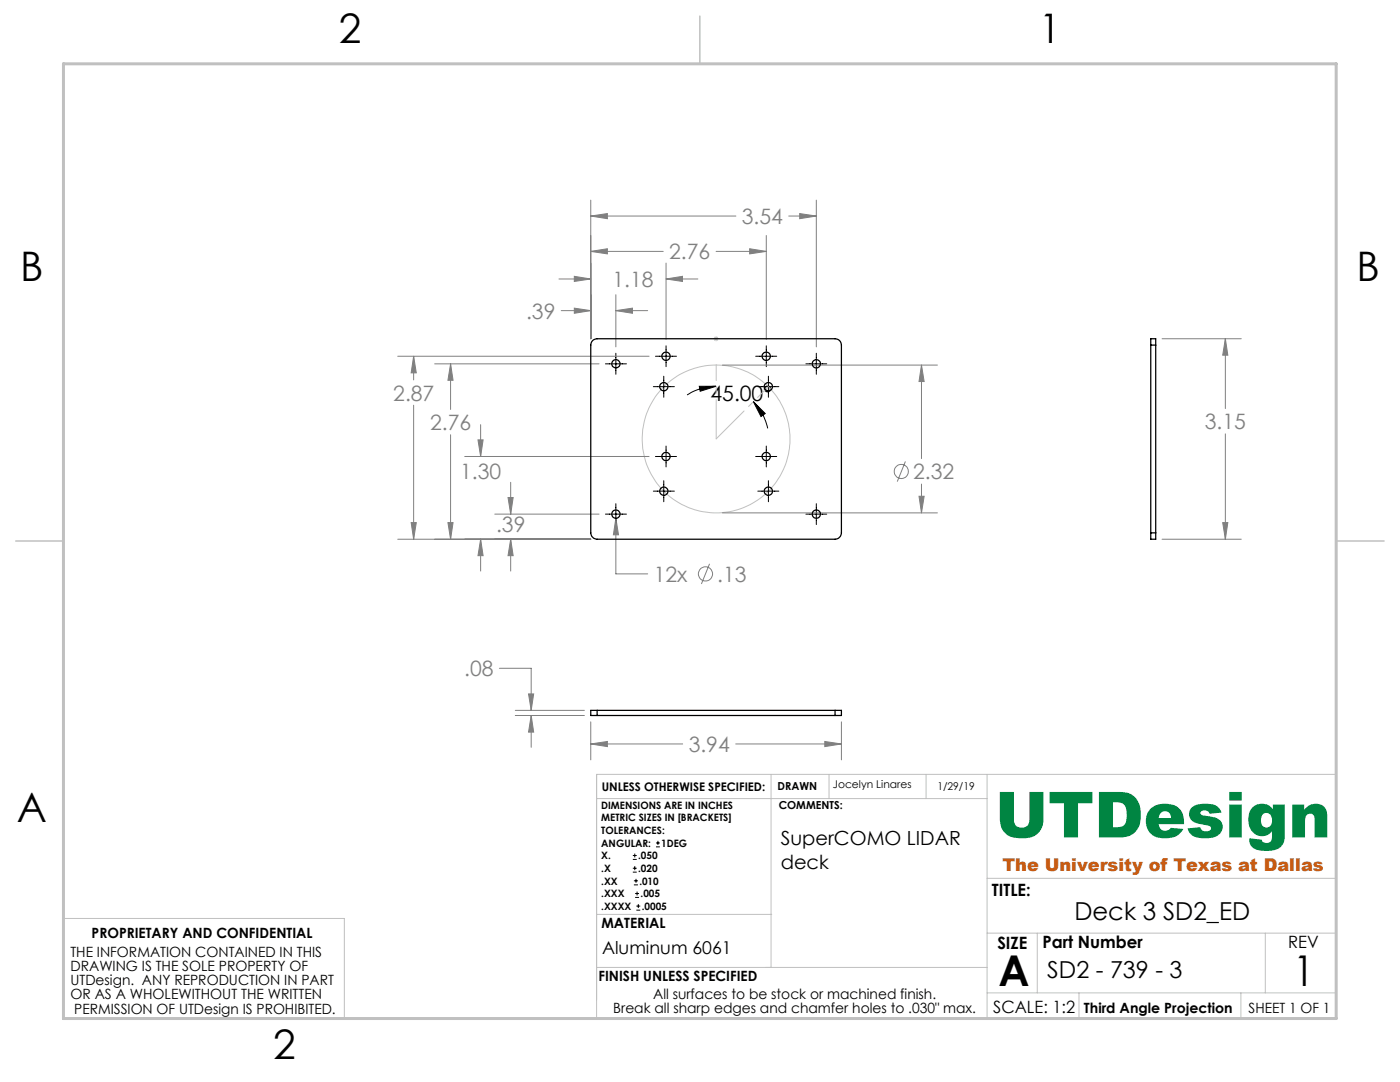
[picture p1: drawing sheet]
<svg xmlns="http://www.w3.org/2000/svg" width="279mm" height="216mm" viewBox="0 0 279 216" stroke-linecap="round" stroke-linejoin="round" font-family="sans-serif">
<g fill="none" stroke="#808080" stroke-width=".2">
<path d="M117.9 39.9v27.7M162.9 39.9v29.3M111.5 55.7h6.4M114.6 55.1l3.3 .6-3.3 .5zM117.9 50.2l3.3-.6v1.1zM117.9 43.1l3.3-.5v1zM117.9 50.2h14.5M117.9 43.1h29M122.9 58.8v10.4M132.9 55.7l3.3-.6v1.1zM132.9 52.5v15.2M132.9 55.7h6.4"/>
<path d="M142.9 50.2h10M149.6 49.6l3.3 .6-3.3 .5zM152.9 47v20.7M157.4 43.1h5.5M159.6 42.6l3.3 .5-3.3 .5zM79.4 71.1h50.1M82.6 71.1l.5 3.3h-1zM82.6 71.1v4.7M86.7 72.6h32.9M89.9 72.6l.5 3.3h-1zM89.9 72.6v9.1M112 62h5.9"/>
<path d="M114.6 61.5l3.3 .5-3.3 .5zM122.9 62l3.3-.5v1zM122.9 62h6.4M144.2 72.8h42.9M183.9 72.8l.5 3.3h-1zM183.9 72.8v18.7M231.9 67.6h15.8M244.5 67.6l.5 3.3h-1zM244.5 67.6v13.9M82.6 80.9v26.7M89.9 86.7v20.9M92.7 91.1h36.8"/>
<path d="M95.4 87.8h1l-.5 3.3zM95.9 84.7v6.4M101.4 99.3h1l-.5 3.3zM101.9 96.2v6.4M180.7 92.1l-1.6 4M183.4 99h1l-.5 3.3zM183.9 96.6v5.7M244.5 86.6v21M79.4 107.6h38.5M82.1 104.3h1l-.5 3.3zM89.4 104.3h1l-.5 3.3zM95.9 107.6l.5 3.3h-1z"/>
<path d="M95.9 107.6v6.3M98.7 102.6h20.9M101.9 107.6l.5 3.3h-1zM101.9 107.6v6.3M122.9 103.4l.5 3.3h-1zM122.9 103.4v11.1h6.4M141.6 112.5l-1.6 4M144.2 102.3h42.9M231.9 107.6h15.8M244 104.3h1l-.5 3.3zM99.7 133.3h6.3v8.4M105.5 138.5h1l-.5 3.2z"/>
<path d="M102.8 142.8h13.8M102.8 141.7h13.8M106 142.8l.5 3.3h-1zM106 142.8v6.3M117.9 148.4l3.3-.4v1zM117.9 144v7.6M117.9 148.4h18.3M146.8 148.4h21.1M164.6 148l3.3 .4-3.3 .6zM167.9 144v7.6"/>
<circle cx="179.9" cy="94.1" r="1.42"/>
<circle cx="140.8" cy="114.5" r="1.41"/>
</g>
<g fill="none" stroke="#000" stroke-width=".2">
<path d="M120.8 72.6h4.2M122.9 70.5v4.2M130.4 77.2h4.2M130.8 71.1h4.2M132.5 75.1v4.2M132.9 69v4.2M139.6 77.1h3.3l-3.2 1zM142.9 77.1a10.8 10.8 0 0 0-5.8 1.7M150.8 71.1h4.2M151.2 77.2h4.2M152.9 69v4.2M153.4 75.1v4.2"/>
<path d="M160.8 72.6h4.2M162.9 70.5v4.2M130.4 98h4.2M130.8 91.1h4.2M132.5 95.9v4.2M132.9 89v4.2M150.4 80.2l2.3 2.3-.8 .6zM150.4 80.2a10.9 10.9 0 0 1 2.8 5.3M150.8 91.1h4.2M151.2 98h4.2M152.9 89v4.2M153.4 95.9v4.2"/>
<path d="M120.8 102.6h4.2M122.9 100.5v4.2M160.8 102.6h4.2M162.9 100.5v4.2M126.3 171.5h.8M126.3 170.7h.8M126.3 174h.8M126.3 173.2h.8M126.5 176.6h.8M126.5 175.8h.8M126.7 170.3v.8M126.7 172.8v.8"/>
<path d="M126.8 179.1h.7M126.8 178.3h.7M126.9 175.4v.7M127.1 177.9v.8M130.9 169h.8M130.9 168.2h.8M131.3 167.8v.8M127 181.6h.8M127 180.8h.8M127.4 180.4v.8"/>
</g>
<g fill="none" stroke="#c0c0c0" stroke-width=".2">
<path d="M142.4 67.6h1M142.6 67.2l.7 .7M142.9 67.1v1M143.3 67.2l-.7 .7M119.1 159.3h77.9M153.9 154.5v38.5M165.5 154.5v4.8M184.8 154.5v4.8M197 154.5v48.7M266.7 154.5h-147.6v48.7M197 175.3h69.7M12.7 183.3h56v19.9"/>
<path d="M119.1 193h77.9M119.1 182.5h34.9M197 198.1h69.7M197 186.2h69.7M207 186.2v11.9M215.3 198.1v5.1M247.6 198.1v5.1M252.5 186.2v11.9M26.7 203.2h240"/>
<circle cx="142.9" cy="87.6" r="14.7"/>
</g>
<path d="M142.9 87.6l10.5-10.5M142.9 87.6v-14.9" fill="none" stroke="#c0c0c0" stroke-width=".2" stroke-dasharray="15.2 1.3 1.3 1.3" stroke-dashoffset="7.4"/>
<path d="M139.7 3.2v9.5M3.1 107.9h9.6M266.7 107.9h9.5" fill="none" stroke="#c0c0c0" stroke-width=".3"/>
<path d="M12.7 12.7h254v190.5h-254z" fill="none" stroke="#c0c0c0" stroke-width=".6"/>
<path d="M150.4 80.2l2.3 2.3-.8 .6zM139.6 77.1h3.3l-3.2 1z" fill="#000"/>
<g fill="#808080">
<path d="M183.4 99h1l-.5 3.3zM183.9 72.8l.5 3.3h-1z"/>
<path d="M114.6 61.5l3.3 .5-3.3 .5zM122.9 62l3.3-.5v1zM114.6 55.1l3.3 .6-3.3 .5zM132.9 55.7l3.3-.6v1.1zM117.9 50.2l3.3-.6v1.1zM149.6 49.6l3.3 .6-3.3 .5zM117.9 43.1l3.3-.5v1zM159.6 42.6l3.3 .5-3.3 .5zM101.9 107.6l.5 3.3h-1zM101.4 99.3h1l-.5 3.3zM95.9 107.6l.5 3.3h-1zM95.4 87.8h1l-.5 3.3zM89.4 104.3h1l-.5 3.3zM89.9 72.6l.5 3.3h-1zM82.1 104.3h1l-.5 3.3zM82.6 71.1l.5 3.3h-1zM122.9 103.4l-.5 3.3h1zM244 104.3h1l-.5 3.3zM244.5 67.6l.5 3.3h-1zM106 142.8l.5 3.3h-1zM105.5 138.5h1l-.5 3.2zM117.9 148.4l3.3-.4v1zM164.6 148l3.3 .4-3.3 .6z"/>
</g>
<g fill="none" stroke="#000" stroke-width=".25">
<path d="M118.3 67.9l.9-.3h47.5a1.26 1.26 0 0 1 1.2 1.3v37.4a1.33 1.33 0 0 1-1.2 1.3h-47.5a1.33 1.33 0 0 1-1.3-1.3v-37.4zM229.7 68.9v-1.3h.9v1.3M229.7 68.9v37.4M229.7 68.9h.9M230.6 68.9v37.4M229.7 106.3v1.3h.9v-1.3M229.7 106.3h.9M119.2 141.7h-1.3v1.1h1.3M119.2 141.7v1.1M119.2 142.8h47.5M119.2 141.7h47.5M166.7 141.7h1.2v1.1h-1.2"/>
<path d="M166.7 141.7v1.1"/>
<circle cx="122.9" cy="72.6" r=".82"/>
<circle cx="132.5" cy="77.2" r=".84"/>
<circle cx="132.9" cy="71.1" r=".83"/>
<circle cx="152.9" cy="71.1" r=".83"/>
<circle cx="153.3" cy="77.2" r=".84"/>
<circle cx="162.9" cy="72.6" r=".82"/>
<circle cx="132.5" cy="98" r=".83"/>
<circle cx="132.9" cy="91.1" r=".83"/>
<circle cx="152.9" cy="91.1" r=".83"/>
<circle cx="153.3" cy="98" r=".83"/>
<circle cx="122.9" cy="102.6" r=".82"/>
<circle cx="162.9" cy="102.6" r=".82"/>
</g>
<text font-size="12.7" fill="#008542" x="198.6" y="167.1">UTDesign</text>
<g font-size="8.5">
<text x="199.2" y="196.8">A</text>
<text x="258.1" y="196.6">1</text>
</g>
<g font-size="8.1">
<text x="67.6" y="8.5">2</text>
<text x="207.3" y="8.5">1</text>
<text x="4" y="56.1">B</text>
<text x="270.7" y="56.1">B</text>
<text x="3.3" y="164.1">A</text>
<text x="54.5" y="211.2">2</text>
</g>
<text font-size="4.9" x="214.4" y="183.5">Deck 3 SD2_ED</text>
<text font-size="4.7" x="209" y="195.1">SD2 - 739 - 3</text>
<g font-size="4.2" fill="#808080">
<text x="148.1" y="44.7">3.54</text>
<text x="133.6" y="51.7">2.76</text>
<text x="122.2" y="57.2">1.18</text>
<text x="105" y="63.6">.39</text>
<text x="78.5" y="79.9">2.87</text>
<text x="85.8" y="85.8">2.76</text>
<text x="240.4" y="85.6">3.15</text>
<text x="91.8" y="95.6">1.30</text>
<text x="182.2" y="95.6">2.32</text>
<text x="99" y="106.1">.39</text>
<text x="130.5" y="116.1">12x</text>
<text x="143.1" y="116.1">.13</text>
<text x="92.6" y="134.9">.08</text>
<text x="137.4" y="150">3.94</text>
</g>
<text font-size="4.2" x="141.8" y="79.9">45.00°</text>
<g font-size="3.9">
<text x="155.8" y="168.6">SuperCOMO LIDAR</text>
<text x="155.8" y="173.5">deck</text>
</g>
<text font-size="3.5" fill="#c75b12" x="200.1" y="173.7">The University of Texas at Dallas</text>
<text font-size="3.5" x="120.2" y="190.4">Aluminum 6061</text>
<g font-size="3.4">
<text x="198" y="178.8">TITLE:</text>
<text x="199.1" y="189.3">SIZE</text>
<text x="208.1" y="189.2">Part Number</text>
<text x="257.1" y="189.2">REV</text>
<text x="198.2" y="202.1">SCALE: 1:2</text>
</g>
<g font-size="2.8">
<text x="120" y="185.1">MATERIAL</text>
<text x="14.1" y="191">THE INFORMATION CONTAINED IN THIS</text>
<text x="18.3" y="187.2">PROPRIETARY AND CONFIDENTIAL</text>
<text x="14.1" y="193.8">DRAWING IS THE SOLE PROPERTY OF</text>
<text x="14.1" y="196.6">UTDesign. ANY REPRODUCTION IN PART</text>
<text x="119.4" y="195.7">FINISH UNLESS SPECIFIED</text>
<text x="14.1" y="199.4">OR AS A WHOLEWITHOUT THE WRITTEN</text>
<text x="14.8" y="202.3">PERMISSION OF UTDesign IS PROHIBITED.</text>
<text x="122.4" y="202.2">Break all sharp edges and chamfer holes to .030&quot; max.</text>
<text x="130.3" y="199.4">All surfaces to be stock or machined finish.</text>
<text x="216.3" y="202.1">Third Angle Projection</text>
<text x="249.2" y="202.2">SHEET 1 OF 1</text>
</g>
<text font-size="2.4" x="120.1" y="157.9">UNLESS OTHERWISE SPECIFIED:</text>
<g font-size="2.2">
<text x="155.2" y="157.7">DRAWN</text>
<text x="155.4" y="161.5">COMMENTS:</text>
</g>
<g font-size="2.1">
<text x="166.2" y="157.2">Jocelyn Linares</text>
<text x="187.1" y="157.7">1/29/19</text>
</g>
<g font-size="2">
<text x="120" y="161.4">DIMENSIONS ARE IN INCHES</text>
<text x="120" y="163.9">METRIC SIZES IN [BRACKETS]</text>
<text x="120" y="166.4">TOLERANCES:</text>
<text x="120" y="171.5">X.</text>
<text x="120" y="169">ANGULAR:</text>
<text x="127.4" y="171.5">.050</text>
<text x="132" y="169">1DEG</text>
<text x="120" y="174">.X</text>
<text x="120" y="176.5">.XX</text>
<text x="120" y="179.1">.XXX</text>
<text x="127.4" y="174">.020</text>
<text x="127.6" y="176.5">.010</text>
<text x="127.8" y="179.1">.005</text>
<text x="120" y="181.6">.XXXX</text>
<text x="128.1" y="181.6">.0005</text>
</g>
</svg>
